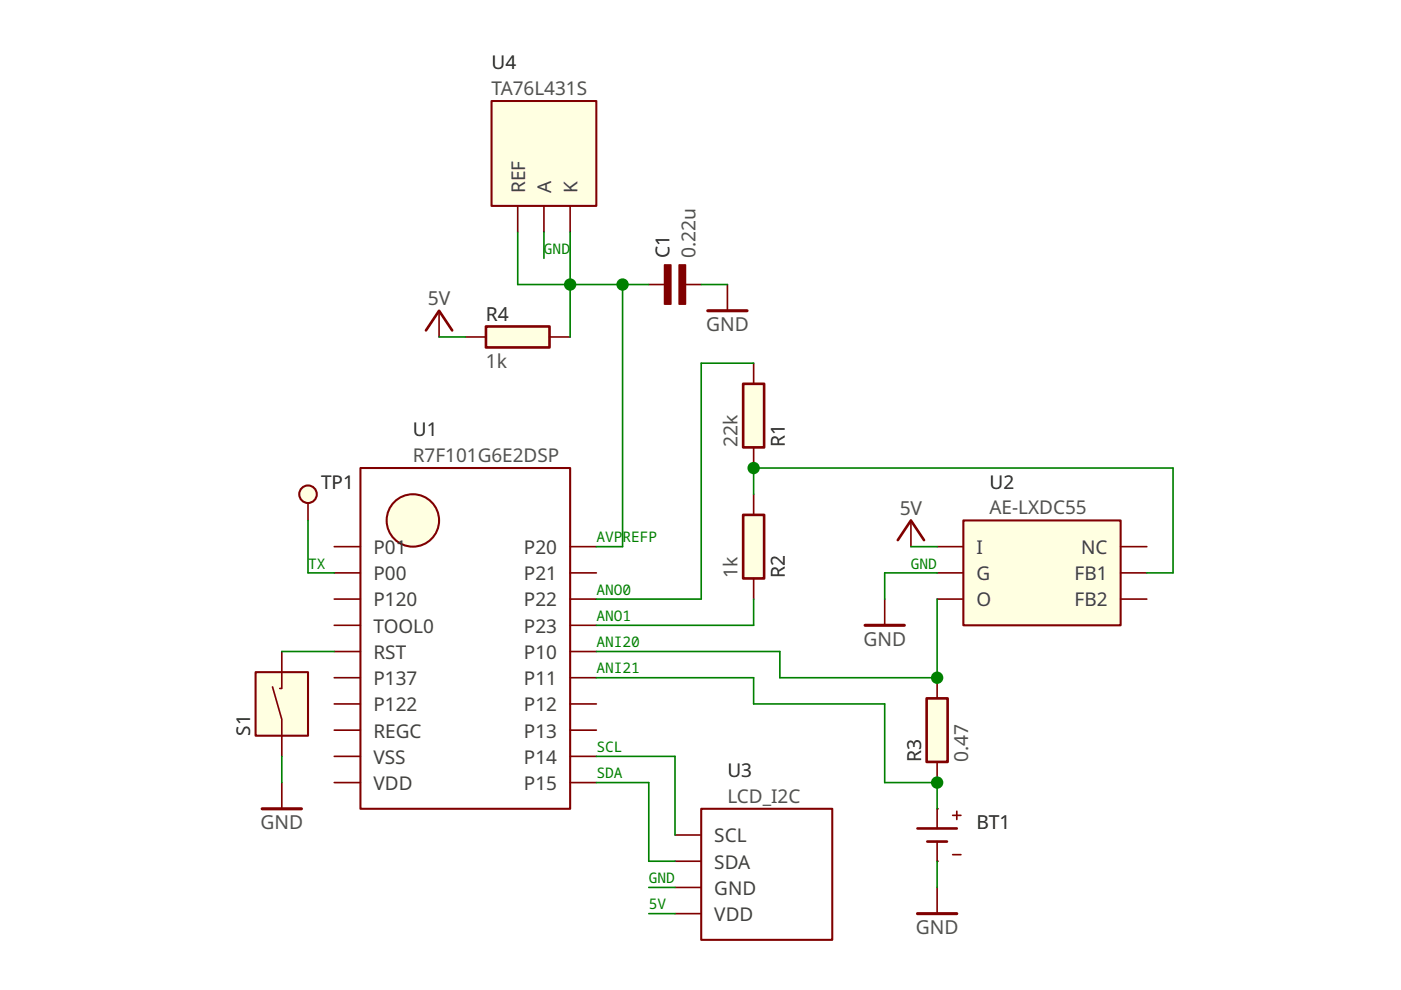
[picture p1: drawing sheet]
<svg xmlns="http://www.w3.org/2000/svg" width="297mm" height="210mm" viewBox="0 0 297 210" stroke-linecap="round" stroke-linejoin="round" font-family="sans-serif">
<path d="M194.5 175.7h8.4M196.6 178.4h4.2" fill="none" stroke="#800000" stroke-width=".56"/>
<path d="M198.7 171.5v4.2M198.7 178.4v4.2M202 172.9h1.7M202.9 172v1.7M202 181.2h1.7" fill="none" stroke="#800000" stroke-width=".35"/>
<g fill="#800000">
<circle cx="198.7" cy="182.6" r=".17"/>
<circle cx="198.7" cy="171.5" r=".17"/>
</g>
<path d="M196.5 148.1h4.4v13.4h-4.4z" fill-rule="evenodd" fill="#ffffe1" stroke="#800000" stroke-width=".56"/>
<path d="M93.1 65.9v5.5M198.7 143.7v4.4M198.7 161.5v4.4" fill="none" stroke="#800000" stroke-width=".35"/>
<path d="M90.3 70.1l2.8-4.2 2.8 4.2" fill="none" stroke="#800000" stroke-width=".56"/>
<circle cx="87.5" cy="110.3" r="5.6" fill="#ffffe1" stroke="#800000" stroke-width=".44"/>
<path d="M76.4 99.2h44.5v72.3h-44.5z" fill="none" stroke="#800000" stroke-width=".44"/>
<g fill="none" stroke="#800000" stroke-width=".35">
<path d="M137.6 60.3h3.3M145.3 60.3h3.4M154.2 60.3v5.6M70.9 115.9h5.5M120.9 115.9h5.5M70.9 138.1h5.5M70.9 121.5h5.5M70.9 132.6h5.5M70.9 127h5.5M120.9 138.1h5.5M120.9 121.5h5.5M120.9 132.6h5.5"/>
<path d="M120.9 127h5.5M70.9 154.8h5.5M70.9 143.7h5.5M70.9 149.3h5.5M120.9 154.8h5.5M120.9 143.7h5.5M120.9 149.3h5.5M59.7 165.9v5.6M70.9 165.9h5.5M70.9 160.4h5.5M120.9 165.9h5.5M120.9 160.4h5.5"/>
</g>
<g fill="#800000" stroke="#800000" stroke-width=".33">
<path d="M140.9 56.2h1.3v8.3h-1.3z" fill-rule="evenodd"/>
<path d="M144 56.2h1.3v8.3h-1.3z" fill-rule="evenodd"/>
</g>
<path d="M150.1 65.9h8.3M55.6 171.5h8.3" fill="none" stroke="#800000" stroke-width=".66"/>
<circle cx="65.3" cy="104.8" r="1.86" fill="#ffffe1" stroke="#800000" stroke-width=".44"/>
<path d="M65.3 106.6v3.7" fill="none" stroke="#800000" stroke-width=".35"/>
<path d="M54.2 142.5h11.1v13.5h-11.1z" fill-rule="evenodd" fill="#ffffe1" stroke="#800000" stroke-width=".44"/>
<path d="M59.7 138.1v7.9h-.4M57.8 145.6l1.9 6.9v7.9" fill="none" stroke="#800000" stroke-width=".35"/>
<path d="M157.6 109.2h4.4v13.4h-4.4z" fill-rule="evenodd" fill="#ffffe1" stroke="#800000" stroke-width=".56"/>
<path d="M159.8 104.8v4.4M159.8 122.6v4.4" fill="none" stroke="#800000" stroke-width=".35"/>
<path d="M104.2 21.4h22.2v22.3h-22.2z" fill-rule="evenodd" fill="#ffffe1" stroke="#800000" stroke-width=".44"/>
<path d="M109.8 43.7v5.5M115.3 43.7v5.5M120.9 43.7v5.5" fill="none" stroke="#800000" stroke-width=".35"/>
<path d="M204.2 110.3h33.4v22.3h-33.4z" fill-rule="evenodd" fill="#ffffe1" stroke="#800000" stroke-width=".44"/>
<g fill="none" stroke="#800000" stroke-width=".35">
<path d="M193.1 110.3v5.6M198.7 115.9h5.5M237.6 115.9h5.6M187.6 127v5.6M198.7 127h5.5M198.7 121.5h5.5M237.6 127h5.6M237.6 121.5h5.6M143.1 177h5.6M143.1 182.6h5.6M143.1 193.7h5.6M143.1 188.2h5.6"/>
<path d="M198.7 188.2v5.5"/>
</g>
<path d="M148.7 171.5h27.8v27.8h-27.8z" fill="none" stroke="#800000" stroke-width=".44"/>
<path d="M183.4 132.6h8.3M194.5 193.7h8.4" fill="none" stroke="#800000" stroke-width=".66"/>
<path d="M190.4 114.5l2.7-4.2 2.8 4.2" fill="none" stroke="#800000" stroke-width=".56"/>
<path d="M157.6 81.4h4.4v13.5h-4.4z" fill-rule="evenodd" fill="#ffffe1" stroke="#800000" stroke-width=".56"/>
<path d="M159.8 77v4.4M159.8 94.9v4.3" fill="none" stroke="#800000" stroke-width=".35"/>
<path d="M103 69.2h13.5v4.5h-13.5z" fill-rule="evenodd" fill="#ffffe1" stroke="#800000" stroke-width=".56"/>
<path d="M98.7 71.4h4.3M116.5 71.4h4.4" fill="none" stroke="#800000" stroke-width=".35"/>
<g fill="none" stroke="#008000" stroke-width=".35">
<path d="M109.8 49.2v11.1h27.8M115.3 49.2v5.6M120.9 49.2v22.2M93.1 71.4h5.6M132 60.3v55.6h-5.6M148.7 60.3h5.5M159.8 77h-11.1v50h-22.3M65.3 110.3v11.2h5.6M159.8 104.8v-5.6h88.9v22.3h-5.5M193.1 115.9h5.6M59.7 138.1h11.2M159.8 127v5.6h-33.4"/>
<path d="M198.7 127v16.7h-33.4v-5.6h-38.9M198.7 121.5h-11.1v5.5M126.4 143.7h33.4v5.6h27.8v16.6h11.1v5.6M59.7 160.4v5.5M126.4 165.9h11.2v16.7h5.5M126.4 160.4h16.7v16.6M137.6 188.2h5.5M137.6 193.7h5.5M198.7 182.6v5.6"/>
</g>
<g fill="#008000">
<circle cx="198.7" cy="165.9" r="1.31"/>
<circle cx="198.7" cy="143.7" r="1.31"/>
<circle cx="159.8" cy="99.2" r="1.31"/>
<circle cx="132" cy="60.3" r="1.31"/>
<circle cx="120.9" cy="60.3" r="1.31"/>
</g>
<g font-size="4.1" fill="#202020">
<text x="141.9" y="54.8" transform="rotate(-90 141.9 54.8)">C1</text>
<text x="103" y="68">R4</text>
<text x="166.4" y="94.9" transform="rotate(-90 166.4 94.9)">R1</text>
<text x="166.4" y="122.6" transform="rotate(-90 166.4 122.6)">R2</text>
<text x="195.3" y="161.5" transform="rotate(-90 195.3 161.5)">R3</text>
<text x="207" y="175.8">BT1</text>
</g>
<g font-size="4.1" fill="#505050">
<text x="147.5" y="54.8" transform="rotate(-90 147.5 54.8)">0.22u</text>
<text x="90.7" y="64.7">5V</text>
<text x="149.7" y="70.2">GND</text>
<text x="103" y="78">1k</text>
<text x="156.4" y="94.9" transform="rotate(-90 156.4 94.9)">22k</text>
<text x="190.7" y="109.2">5V</text>
<text x="156.4" y="122.6" transform="rotate(-90 156.4 122.6)">1k</text>
<text x="183.1" y="136.9">GND</text>
<text x="205.3" y="161.5" transform="rotate(-90 205.3 161.5)">0.47</text>
<text x="55.2" y="175.8">GND</text>
<text x="194.2" y="198.1">GND</text>
</g>
<g font-size="4" fill="#202020">
<text x="104.2" y="14.7">U4</text>
<text x="87.5" y="92.5">U1</text>
<text x="68.1" y="103.6">TP1</text>
<text x="209.8" y="103.6">U2</text>
<text x="53" y="156" transform="rotate(-90 53 156)">S1</text>
<text x="154.2" y="164.7">U3</text>
</g>
<g font-size="4" fill="#505050">
<text x="104.2" y="20.2">TA76L431S</text>
<text x="87.5" y="98">R7F101G6E2DSP</text>
<text x="209.8" y="109.1">AE-LXDC55</text>
<text x="154.2" y="170.2">LCD_I2C</text>
</g>
<g font-size="4" fill="#404040">
<text x="111.3" y="40.9" transform="rotate(-90 111.3 40.9)">REF</text>
<text x="116.9" y="40.9" transform="rotate(-90 116.9 40.9)">A</text>
<text x="122.4" y="40.9" transform="rotate(-90 122.4 40.9)">K</text>
<text x="79.2" y="117.5">P01</text>
<text x="111.1" y="117.5">P20</text>
<text x="207" y="117.5">I</text>
<text x="229.2" y="117.5">NC</text>
<text x="79.2" y="123">P00</text>
<text x="111.1" y="123">P21</text>
<text x="207" y="123">G</text>
<text x="227.8" y="123">FB1</text>
<text x="79.2" y="128.6">P120</text>
<text x="111.1" y="128.6">P22</text>
<text x="207" y="128.6">O</text>
<text x="227.8" y="128.6">FB2</text>
<text x="79.2" y="134.1">TOOL0</text>
<text x="111.1" y="134.1">P23</text>
<text x="79.2" y="139.7">RST</text>
<text x="111.1" y="139.7">P10</text>
<text x="79.2" y="145.3">P137</text>
<text x="111.1" y="145.3">P11</text>
<text x="79.2" y="150.8">P122</text>
<text x="111.1" y="150.8">P12</text>
<text x="79.2" y="156.4">REGC</text>
<text x="79.2" y="161.9">VSS</text>
<text x="111.1" y="156.4">P13</text>
<text x="111.1" y="161.9">P14</text>
<text x="79.2" y="167.5">VDD</text>
<text x="111.1" y="167.5">P15</text>
<text x="151.4" y="178.6">SCL</text>
<text x="151.4" y="184.2">SDA</text>
<text x="151.4" y="189.7">GND</text>
<text x="151.4" y="195.3">VDD</text>
</g>
<g font-size="3.1" fill="#008000">
<text x="115.3" y="53.9">GND</text>
<text x="126.4" y="115">AVPREFP</text>
<text x="65.3" y="120.6">TX</text>
<text x="193.1" y="120.6">GND</text>
<text x="126.4" y="126.1">ANO0</text>
<text x="126.4" y="131.7">ANO1</text>
<text x="126.4" y="137.2">ANI20</text>
<text x="126.4" y="142.8">ANI21</text>
<text x="126.4" y="159.5">SCL</text>
<text x="126.4" y="165">SDA</text>
<text x="137.6" y="187.3">GND</text>
<text x="137.6" y="192.8">5V</text>
</g>
</svg>
